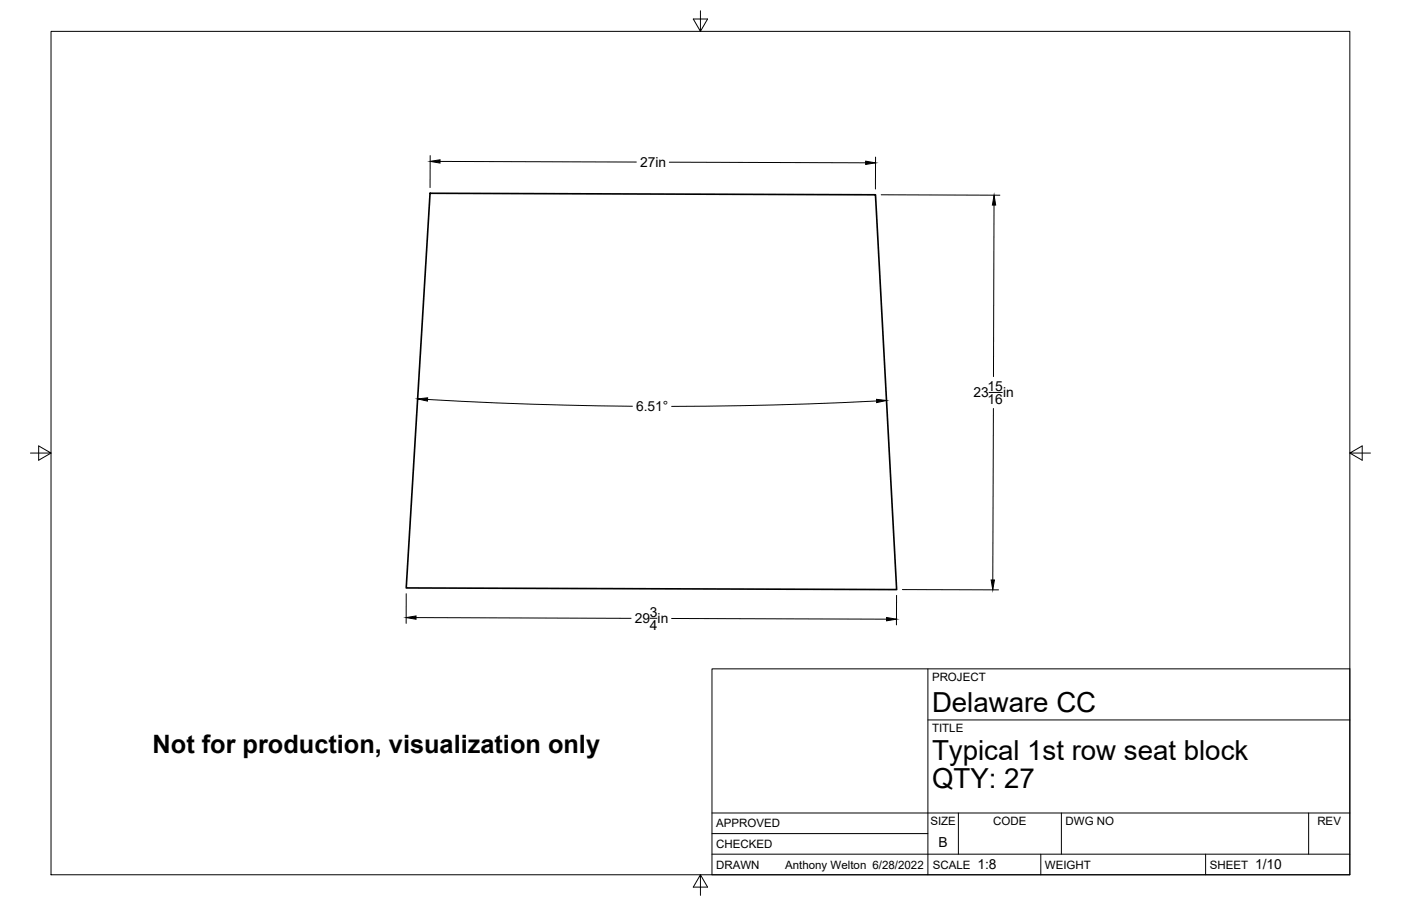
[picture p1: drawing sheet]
<svg xmlns="http://www.w3.org/2000/svg" width="432mm" height="279mm" viewBox="0 0 432 279" stroke-linecap="round" stroke-linejoin="round" font-family="sans-serif">
<!-- layer: Visible -->
<path d="M132.5 59.6l137.3 .5 6.6 121.7-151.2-.5z" fill="none" stroke="#000" stroke-width=".51"/>
<!-- layer: Border -->
<path d="M15.7 9.7h400.3v260.1h-400.3zM215.9 3.3v6.4l-2.2-3.8h4.4l-2.2 3.8M9.4 139.7h6.3l-3.8-2.2v4.4l3.8-2.2M416 139.7l3.8 2.2v-4.4l-3.8 2.2h6.4M215.9 269.8l2.2 3.8h-4.4l2.2-3.8v6.3" fill="none" stroke="#000" stroke-width=".31"/>
<!-- layer: Titleblock -->
<path d="M219.4 206.3h196.6v63.5h-196.6zM286 206.3v63.5M286 222h130M219.4 257.1h66.6M219.4 250.7h196.6M295.4 250.7v12.7M327.1 250.7v12.7M403.3 250.7v12.7M219.4 263.4h196.6M320.8 263.4v6.4M371.6 263.4v6.4" fill="none" stroke="#000" stroke-width=".31"/>
<!-- layer: Dimensions -->
<g fill="none" stroke="#000" stroke-width=".31">
<path d="M132.6 48l-.1 9.8M135.6 49.8l60.5 .2M206.3 50l60.5 .2M269.9 48.5l-.1 9.8M271.6 60.1l36.6 .1M306.4 63.2l-.2 52.9M131.8 123.2l31.5 1.4 31.6 .7M270.2 123.7l-31.6 1.2-31.6 .4M304.8 121h4.1M306.2 126l-.2 52.9M125.2 183.1v9.1M128.2 190.5l66.3 .2"/>
<path d="M200.4 190.7h2.1M207 190.7l66.3 .2M276.3 183.6v9.1M278.1 181.8l29.7 .1"/>
</g>
<path d="M132.6 49.8l3-.5v1zM266.8 49.7l3.1 .5-3.1 .5zM306.4 60.2l.5 3h-1zM128.7 123l3.1-.3-.1 1zM270.2 123.1l3 .4-3 .7zM305.5 178.9h1l-.5 3zM125.2 190.5l3-.6v1.1zM273.3 190.4l3 .5-3 .6z" fill="#000" stroke="#000" stroke-width=".31"/>
<g font-size="8.5">
<text x="287.3" y="219.5">Delaware CC</text>
<text x="287.3" y="234.5">Typical 1st row seat block</text>
<text x="287.3" y="243.1">QTY: 27</text>
</g>
<text font-size="7.8" x="47" y="232.4">Not for production, visualization only</text>
<g font-size="4.3">
<text x="197.3" y="51.5">27in</text>
<text x="300.1" y="122.6">23</text>
<text x="304.4" y="120.5">15</text>
<text x="304.4" y="124.7">16</text>
<text x="309.1" y="122.6">in</text>
<text x="196" y="126.8">6.51°</text>
<text x="200.3" y="190.2">3</text>
<text x="195.6" y="192.2">29 in</text>
<text x="200.3" y="194.2">4</text>
<text x="289.3" y="261.2">B</text>
<text x="301.2" y="268.1">1:8</text>
<text x="386.8" y="268.1">1/10</text>
</g>
<g font-size="3.5">
<text x="287.3" y="210.1">PROJECT</text>
<text x="287.3" y="225.8">TITLE</text>
<text x="220.7" y="255.2">APPROVED</text>
<text x="286.7" y="254.5">SIZE</text>
<text x="306.1" y="254.5">CODE</text>
<text x="328.4" y="254.5">DWG NO</text>
<text x="406" y="254.5">REV</text>
<text x="220.7" y="261.5">CHECKED</text>
<text x="220.7" y="267.9">DRAWN</text>
<text x="242" y="267.9">Anthony Welton 6/28/2022</text>
<text x="287.5" y="267.9">SCALE</text>
<text x="322.1" y="267.9">WEIGHT</text>
<text x="372.9" y="267.9">SHEET</text>
</g>
</svg>
